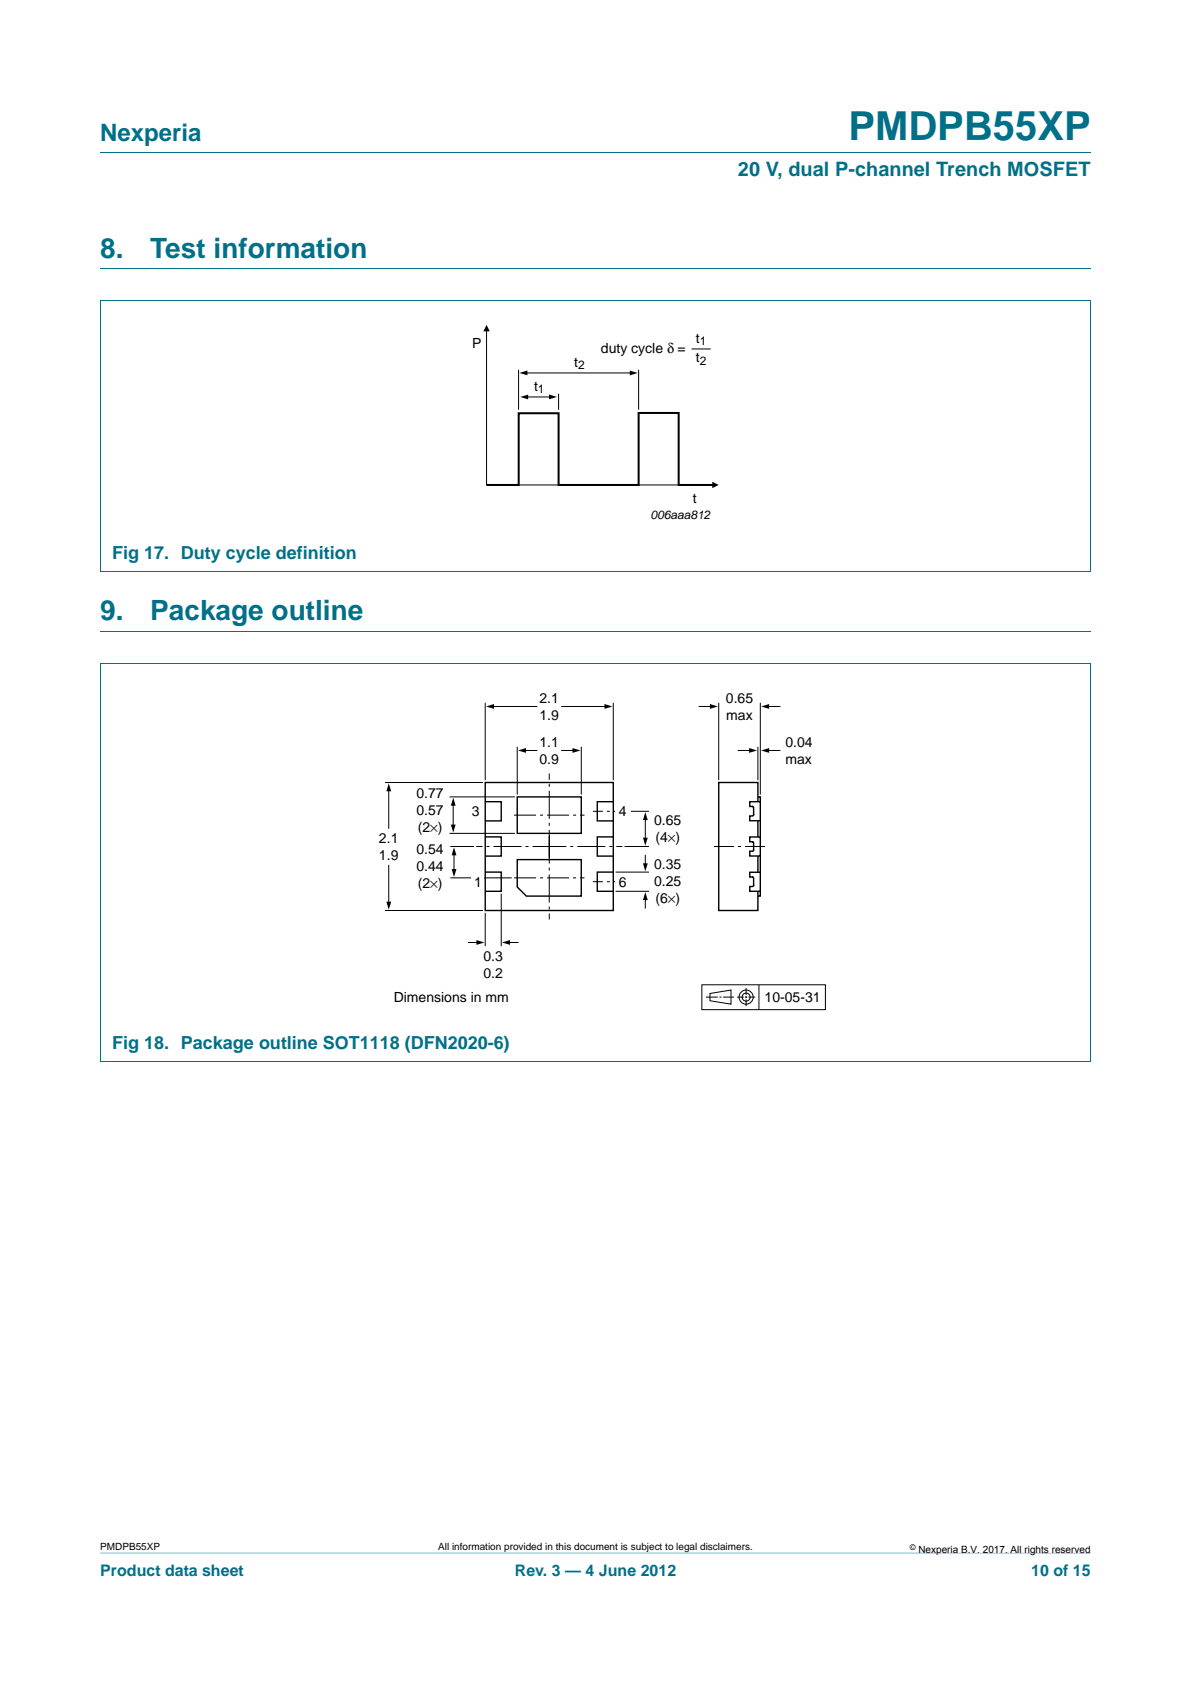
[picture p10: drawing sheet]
<svg xmlns="http://www.w3.org/2000/svg" width="210mm" height="297mm" viewBox="0 0 210 297" stroke-linecap="round" stroke-linejoin="round" font-family="sans-serif">
<path d="M17.7 273.9l174.6 .1z" fill="#007088"/>
<path d="M17.7 27h174.6M17.6 53.1h174.7M17.7 47.4h174.6M17.7 53.1v47.6M192.3 53.1v47.6M17.6 100.8h174.7M17.6 117h174.7M17.7 111.4h174.6M17.7 117v70.1M192.3 117v70.1M17.6 187.2h174.7" fill="none" stroke="#007088" stroke-width=".18"/>
<g fill="none" stroke="#000" stroke-width=".18">
<path d="M85.8 58.2v27.3h40.1M91.4 65.2v7.1M92.7 65.8h18.8M92.8 70h4.3M98.5 69.5v2.8M112.6 65.2v7.1M121.9 61.6h3.4M68 138h17.1M68.5 139.3v6.8M85.5 124.1v13.4M86.8 124.6h7.8M91.2 131.8v8.3"/>
<path d="M92.5 132.4h2.1M99 132.4h2.2M99 124.6h7.9M102.5 131.8v8.3M108.1 124.1v13.4M123.3 124.6h2.1M126.7 124.1v13.4M130.2 132.4h2.2M133.6 131.8v5.7M134 124.1v16M135.3 132.4h2.2M135.3 124.6h2.2"/>
<path d="M68.5 152.6v6.7M79.3 147h11.4M79.3 140.6h11.4M79.5 154.8h10.6M79.5 149.3h4M79.9 141.8v3.9M80 150.6v3M88.4 157.7v9.1M108.6 157.2h5.7M108.6 153.8h5.7M109.4 143.1h4.9M110.2 149.3h4.1"/>
<path d="M113.8 144.3v3.7M113.8 150.9v1.7M113.8 158.5v1.7M68 160.6h17.1M82.6 166.2h1.7M85.5 161.1v5.7M89.6 166.2h1.7M123.7 173.7h21.8v4.4h-21.8zM124.4 175.9h2.2M125.2 175.2l3.7-.6v2.5l-3.7-.6zM126.8 175.9h.4M127.5 175.9h1.9"/>
<path d="M129.9 175.9h1.2M131.4 175.9h.3M131.5 174.3v1.2M131.5 175.7v.4M131.5 176.3v1.2M132 175.9h1.1M133.8 173.7v4.4"/>
<circle cx="131.5" cy="175.9" r=".71"/>
<circle cx="131.5" cy="175.9" r="1.24"/>
</g>
<path d="M85.8 85.5h5.6v-12.6h7.1v12.6h14.1v-12.7h7.1v12.7h6.2" fill="none" stroke="#000" stroke-width=".35"/>
<g fill="#000">
<path d="M85.8 57.3l.5 1.1h-1.1zM91.6 65.8l1.4-.4v.8zM91.7 70l1.4-.4v.9zM96.8 69.6l1.4 .4-1.4 .4zM111 65.4l1.4 .4-1.4 .4zM125.6 85l1.1 .5-1.1 .6zM68.5 138.2l.5 1.4h-.9zM85.7 124.6l1.4-.4v.8zM91.3 132.4l1.4-.5v.9zM100.9 131.9l1.4 .5-1.4 .4zM106.6 124.2l1.4 .4-1.4 .4zM125.2 124.2l1.4 .4-1.4 .4z"/>
<path d="M132.1 131.9l1.4 .5-1.4 .4zM134.2 132.4l1.4-.5v.9zM134.2 124.6l1.4-.4v.8zM68.1 159.1h.9l-.5 1.4zM79.9 140.7l.4 1.4h-.8zM79.5 145.4h.8l-.4 1.5zM80 149.5l.5 1.4h-.9zM79.6 153.3h.9l-.5 1.4zM113.8 157.4l.4 1.4h-.8zM113.4 152.3h.8l-.4 1.4zM113.8 143.2l.4 1.5h-.8zM113.4 147.8h.8l-.4 1.4z"/>
<path d="M84 165.8l1.4 .4-1.4 .5zM88.5 166.2l1.4-.4v.9z"/>
</g>
<path d="M64.1 121.2h81.8v57.2h-81.8z" fill="none" stroke="#fff" stroke-width=".18"/>
<path d="M125.9 149.3h9" fill="none" stroke="#000" stroke-width=".18" stroke-dasharray="3.5 .7 .5 .7" stroke-linecap="butt"/>
<g fill="none" stroke="#000" stroke-width=".25">
<path d="M85.5 138h22.6v22.6h-22.6zM85.5 147.6h2.9v3.4h-2.9M85.5 153.8h2.9v3.4h-2.9M85.5 141.4h2.9v3.4h-2.9M91.2 140.6h11.3v6.4h-11.3zM91.2 151.6h11.3v6.5h-9.7l-1.6-1.6zM108.1 147.6h-2.8v3.4h2.8M108.1 153.8h-2.8v3.4h2.8M108.1 141.4h-2.8v3.4h2.8M132.2 141.4h1.8v3.4h-1.8v-.9h.6l.1-.2-.1-1.3-.6-.1zM132.2 147.6h1.8v3.4h-1.8v-.9h.6l.1-.2-.1-1.3-.6-.1zM132.2 153.9h1.8v3.3h-1.8v-.8l.6-.1 .1-.1-.1-1.4-.6-.1z"/>
<path d="M133.6 141.4v-3.4h-6.9v22.6h6.9v-3.4M133.6 140.6h.4v.8M133.6 144.8v2.8M133.6 151v2.9M134 144.8v2.8M134 151v2.9M134 157.2v.9h-.4"/>
</g>
<path d="M94.9 149.3h14.8M96.8 147.4v14.8M96.8 151.3v-14.9M98.8 149.3h-14.8" fill="none" stroke="#000" stroke-width=".18" stroke-dasharray="4.9 .7 .5 .7" stroke-linecap="butt"/>
<path d="M90.6 143.8h12.4M90.6 154.8h12.4" fill="none" stroke="#000" stroke-width=".18" stroke-dasharray="3.9 .7 .5 .7" stroke-linecap="butt"/>
<path d="M104.5 143.1h4.4M104.5 155.5h4.4" fill="none" stroke="#000" stroke-width=".18" stroke-dasharray="1.8 .7 .5 .7" stroke-linecap="butt"/>
<g fill="#fff">
<path d="M108.4 141.3h2.8v3.6h-2.8z"/>
<path d="M82.5 141.3h2.8v3.6h-2.8z"/>
<path d="M83.1 153.8h2.2v3.5h-2.2z"/>
<path d="M108.4 154.3h2.8v2.4h-2.8z"/>
</g>
<text font-size="7" fill="#007088" x="149.6" y="24.6">PMDPB55XP</text>
<g font-size="4.9" fill="#007088">
<text x="17.7" y="45.4">8.</text>
<text x="26.5" y="45.4">Test information</text>
<text x="17.7" y="109.3">9.</text>
<text x="26.5" y="109.3">Package outline</text>
</g>
<text font-size="4.2" fill="#007088" x="17.7" y="24.9">Nexperia</text>
<text font-size="3.5" fill="#007088" x="130.1" y="31.1">20 V, dual P-channel Trench MOSFET</text>
<g font-size="3.2" fill="#007088">
<text x="19.8" y="98.7">Fig 17. Duty cycle definition</text>
<text x="19.8" y="185.1">Fig 18. Package outline SOT1118 (DFN2020-6)</text>
</g>
<g font-size="2.8" fill="#007088">
<text x="17.7" y="277.9">Product data sheet</text>
<text x="90.7" y="277.9">Rev. 3 — 4 June 2012</text>
<text x="181.8" y="277.9">10 of 15</text>
</g>
<g font-size="2.5">
<text x="83.3" y="61.5">P</text>
<text x="101.2" y="64.7">t</text>
<text x="105.9" y="62.2">duty cycle δ =</text>
<text x="122.7" y="60.4">t</text>
<text x="122.7" y="63.8">t</text>
<text x="94.2" y="68.9">t</text>
<text x="122.1" y="88.6">t</text>
<text x="95.1" y="124">2.1</text>
<text x="128" y="124">0.65</text>
<text x="95.1" y="127">1.9</text>
<text x="95.1" y="131.7">1.1</text>
<text x="128.1" y="127">max</text>
<text x="138.5" y="131.8">0.04</text>
<text x="95.1" y="134.7">0.9</text>
<text x="138.5" y="134.7">max</text>
<text x="73.4" y="140.7">0.77</text>
<text x="73.4" y="143.7">0.57</text>
<text x="83.2" y="144">3</text>
<text x="109.1" y="144">4</text>
<text x="66.8" y="148.7">2.1</text>
<text x="73.6" y="146.7">(2×)</text>
<text x="115.3" y="145.5">0.65</text>
<text x="115.5" y="148.5">(4×)</text>
<text x="66.8" y="151.7">1.9</text>
<text x="73.4" y="150.7">0.54</text>
<text x="73.4" y="153.7">0.44</text>
<text x="115.3" y="153.3">0.35</text>
<text x="73.6" y="156.7">(2×)</text>
<text x="83.6" y="156.4">1</text>
<text x="109.1" y="156.4">6</text>
<text x="115.3" y="156.3">0.25</text>
<text x="115.5" y="159.3">(6×)</text>
<text x="85.2" y="169.5">0.3</text>
<text x="85.2" y="172.5">0.2</text>
<text x="69.4" y="176.8">Dimensions in mm</text>
<text x="134.8" y="176.8">10-05-31</text>
</g>
<g font-size="2.1">
<text x="101.9" y="65.2">2</text>
<text x="123.4" y="60.9">1</text>
<text x="123.4" y="64.3">2</text>
<text x="94.9" y="69.4">1</text>
<text x="114.7" y="91.5">006aaa812</text>
</g>
<g font-size="1.8">
<text x="17.7" y="273.3">PMDPB55XP</text>
<text x="77.3" y="273.3">All information provided in this document is subject to legal disclaimers.</text>
<text x="161.9" y="273.9">Nexperia B.V. 2017. All rights reserved</text>
</g>
<text font-size="1.4" x="160.4" y="273.4">©</text>
</svg>
